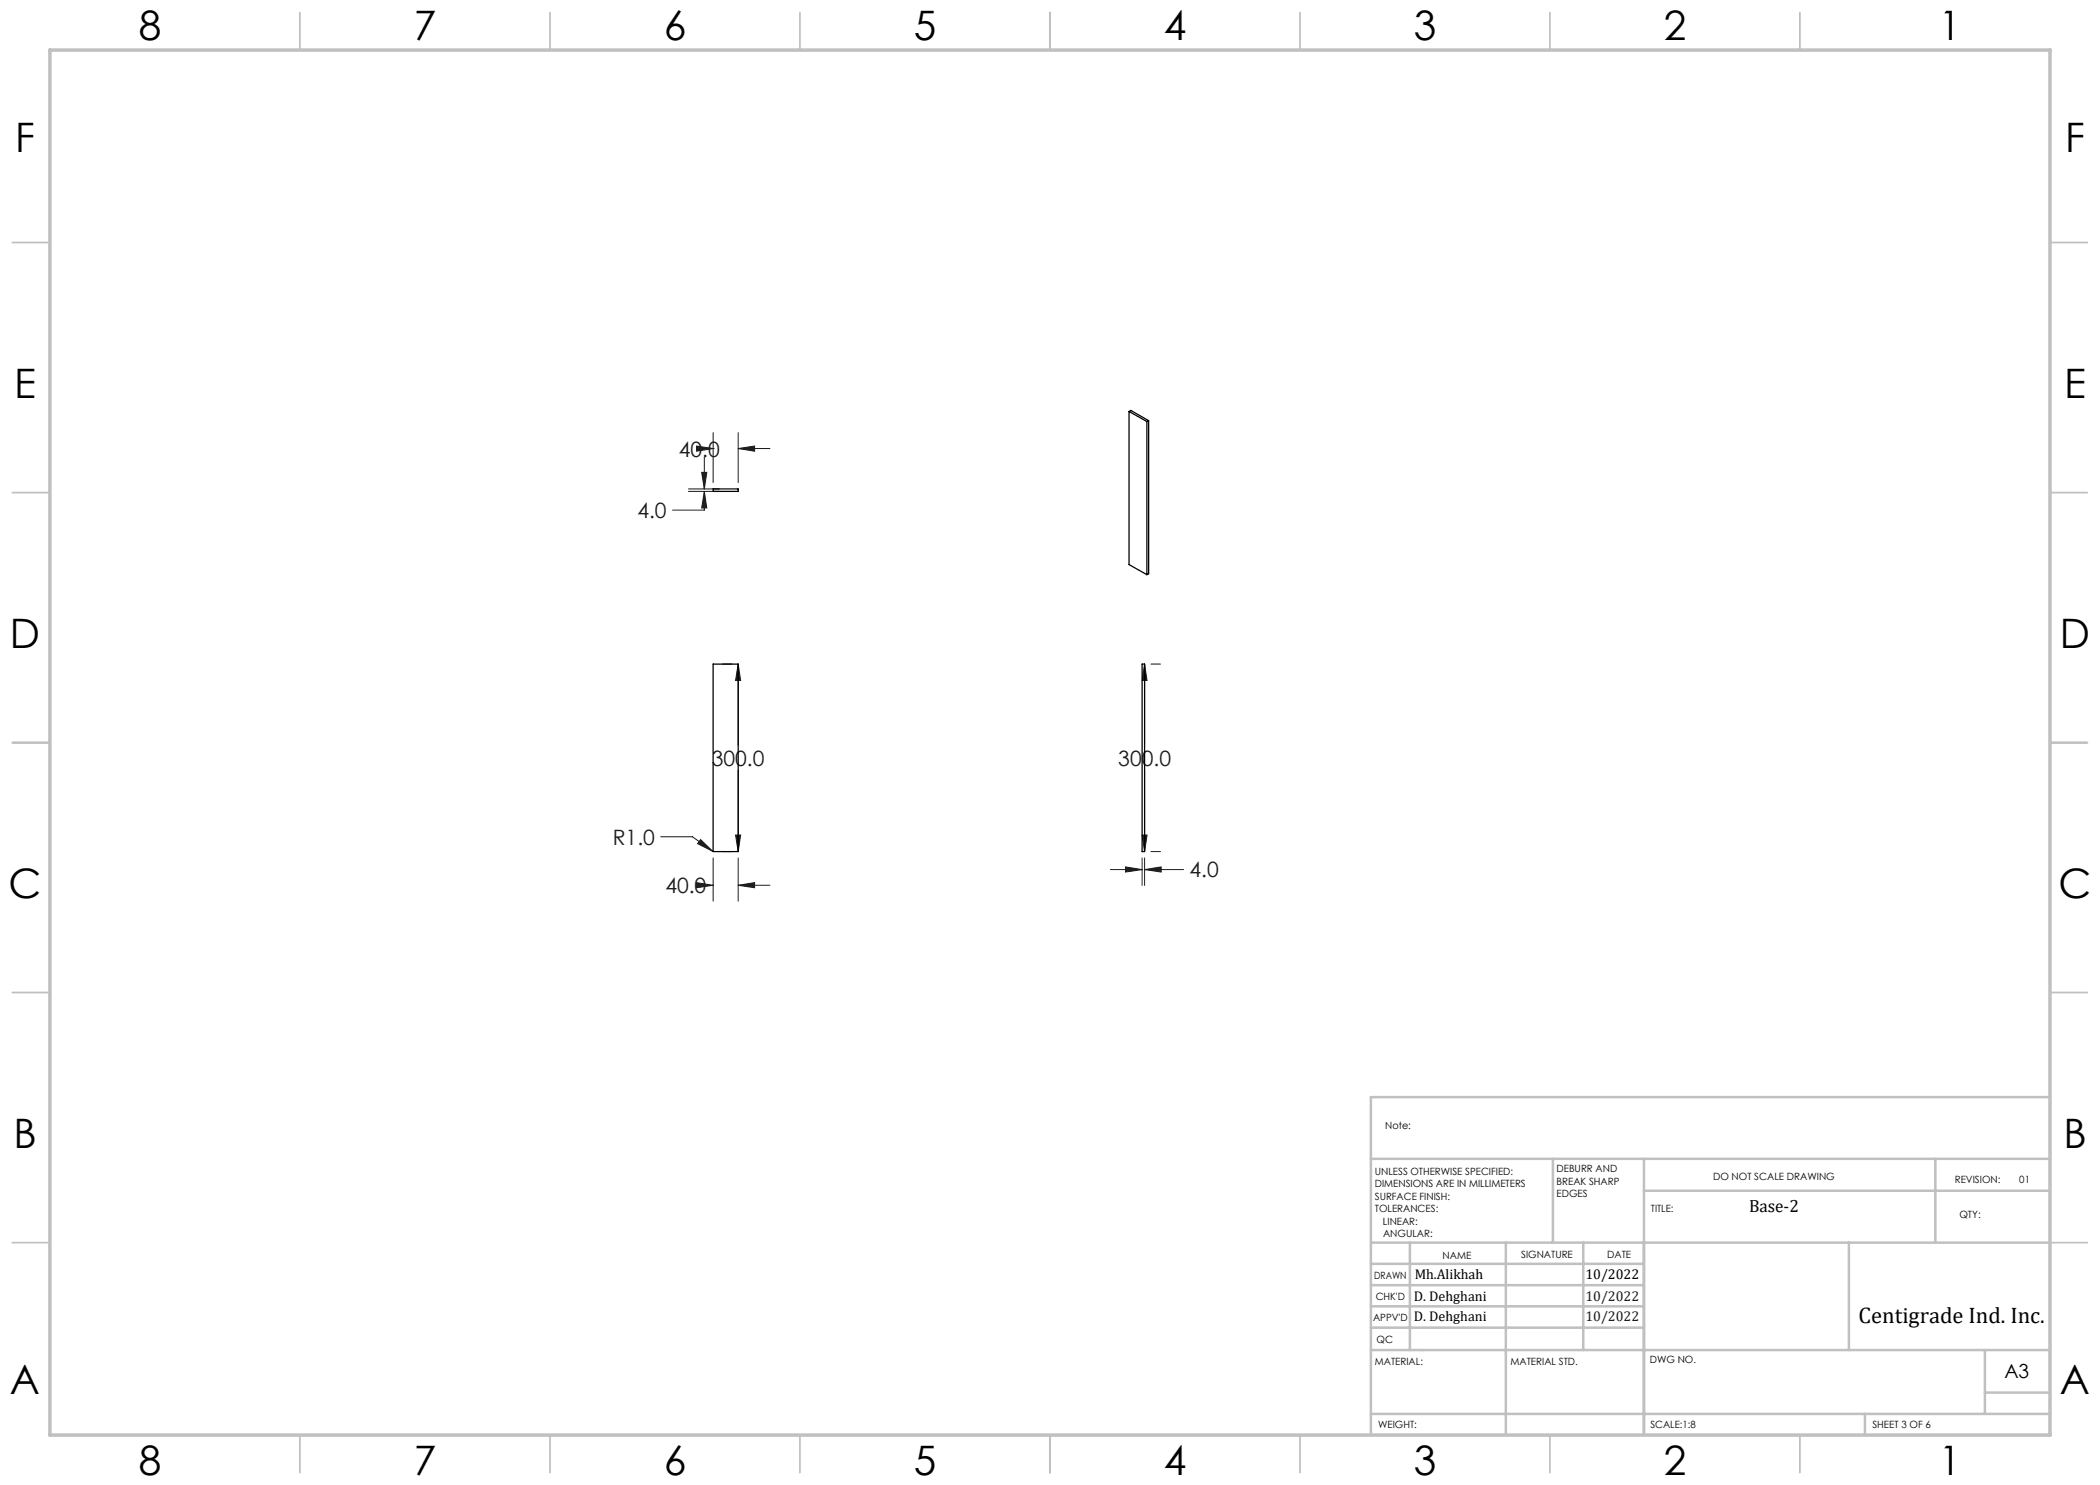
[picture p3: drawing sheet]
<svg xmlns="http://www.w3.org/2000/svg" width="420mm" height="297mm" viewBox="0 0 420 297" stroke-linecap="round" stroke-linejoin="round" font-family="sans-serif">
<g fill="none" stroke="#191924" stroke-width=".2">
<path d="M137.7 97.8h6.2M137.7 98.3h6.2M139.3 89.2l3.3 .5-3.3 .5zM140.3 94.5h1.1l-.5 3.3zM140.9 98.3l.5 3.3h-1.1zM140.9 98.3v3.7h-6.4M140.9 91.4v6.4M142.6 89.7h.1M142.6 86.5v10M147.6 89.7l3.3-.5v1zM147.6 86.5v10M147.6 89.7h6.4"/>
<path d="M144.5 132.8h1.9M147.6 132.8l.5 3.3h-1zM147.6 132.8v16.2M228.9 132.8l.5 3.3h-1zM228.9 132.8v16.2M230.2 132.8h1.9M147.6 154.1v16.2M228.9 154.1v16.2M132.2 167.4h6.3l4 2.8M139.3 176.5l3.3 .6-3.3 .4zM140.1 167.9l2.4 2.3-3-1.5zM142.5 177.1h.1"/>
<path d="M142.6 171.6v8.6M144.5 170.3h1.9M147.1 167h1l-.5 3.3zM147.6 177.1l3.3-.6v1zM147.6 171.6v8.6M147.6 177.1h6.4M222.1 173.9h6.3M225.1 173.4l3.3 .5-3.3 .5zM228.4 167h1l-.5 3.3zM228.4 171.6v5.5M228.9 173.9l3.3-.5v1zM228.9 171.6v5.5"/>
<path d="M228.9 173.9h7.8M230.2 170.3h1.9"/>
</g>
<g fill="none" stroke="#c0c0c0" stroke-width=".35">
<path d="M60 2.5v7.5M110 2.5v7.5M160 2.5v7.5M210 2.5v7.5M260 2.5v7.5M310 2.5v7.5M360 2.5v7.5M2.5 48.5h7.5M410 48.5h7.5M2.5 98.5h7.5M410 98.5h7.5M2.5 148.5h7.5"/>
<path d="M410 148.5h7.5M2.5 198.5h7.5M410 198.5h7.5M2.5 248.5h7.5M410 248.5h7.5M60 287v7.5M110 287v7.5M160 287v7.5M210 287v7.5M260 287v7.5M310 287v7.5M360 287v7.5"/>
</g>
<g fill="none" stroke="#c0c0c0" stroke-width=".5">
<path d="M410 219.4h-135.8v67.4M274.2 231.8h135.8M310.6 231.8v16.7M328.8 231.8v55.2M328.8 238.2h81.2M387.1 231.8v16.7M274.2 248.5h135.8M274.2 257h54.6M274.2 252.8h54.6M282 248.5v21.5M301.2 248.5v38.3M316.7 248.5v21.5"/>
<path d="M369.8 248.5v21.5M274.2 265.5h54.6M274.2 261.3h54.6M274.2 270h135.8M397 270v12.8M397 278.5h13M274.2 282.8h135.8M373 282.8v4.2"/>
</g>
<path d="M10 10h400v277h-400z" fill="none" stroke="#c0c0c0" stroke-width=".7"/>
<path d="M139.3 176.5l3.3 .6-3.3 .4zM147.6 177.1l3.3-.6v1zM140.1 167.9l-.6 .8 3 1.5zM147.1 167h1l-.5 3.3zM147.6 132.8l.5 3.3h-1zM228.9 173.9l3.3-.5v1zM225.1 173.4l3.3 .5-3.3 .5zM228.4 167h1l-.5 3.3zM228.9 132.8l.5 3.3h-1zM139.3 89.2l3.3 .5-3.3 .5zM147.6 89.7l3.3-.5v1zM140.3 94.5h1.1l-.5 3.3zM140.9 98.3l.5 3.3h-1.1z" fill="#191924"/>
<path d="M142.6 97.8h5v.5h-5zM225.8 82.3v30.6l3.6 2M225.8 82.3l3.6 2M225.8 82.3l.4-.2 3.5 2M229.4 84.3v30.6M229.7 84.1l-.3 .2M229.7 84.1v30.7l-.3 .1M142.6 132.8h5v37.5h-5zM228.4 132.8h.5v37.5h-.5z" fill="none" stroke="#000" stroke-width=".25"/>
<g font-size="8.1">
<text x="27.8" y="8">8</text>
<text x="82.8" y="8">7</text>
<text x="132.8" y="8">6</text>
<text x="182.8" y="8">5</text>
<text x="232.8" y="8">4</text>
<text x="282.8" y="8">3</text>
<text x="332.8" y="8">2</text>
<text x="387.8" y="8">1</text>
<text x="3" y="30.4">F</text>
<text x="413" y="30.4">F</text>
<text x="2.8" y="79.6">E</text>
<text x="412.8" y="79.6">E</text>
<text x="2" y="129.6">D</text>
<text x="412" y="129.6">D</text>
<text x="1.7" y="179.6">C</text>
<text x="411.7" y="179.6">C</text>
<text x="2.7" y="229.6">B</text>
<text x="412.7" y="229.6">B</text>
<text x="2" y="278.9">A</text>
<text x="412" y="278.9">A</text>
<text x="27.8" y="295">8</text>
<text x="82.8" y="295">7</text>
<text x="132.8" y="295">6</text>
<text x="182.8" y="295">5</text>
<text x="232.8" y="295">4</text>
<text x="282.8" y="295">3</text>
<text x="332.8" y="295">2</text>
<text x="387.8" y="295">1</text>
</g>
<text font-size="4.5" x="371.7" y="264.6">Centigrade Ind. Inc.</text>
<g font-size="4.2" fill="#191924">
<text x="135.7" y="91.3">40.0</text>
<text x="127.5" y="103.6">4.0</text>
<text x="142.4" y="153.1">300.0</text>
<text x="223.7" y="153.1">300.0</text>
<text x="122.6" y="168.9">R1.0</text>
<text x="133.1" y="178.6">40.0</text>
<text x="237.9" y="175.5">4.0</text>
</g>
<text font-size="3.9" x="400.9" y="275.5">A3</text>
<text font-size="3.5" x="349.8" y="242.4">Base-2</text>
<g font-size="2.8">
<text x="282.9" y="255.9">Mh.Alikhah</text>
<text x="317.1" y="255.9">10/2022</text>
<text x="282.8" y="260.1">D. Dehghani</text>
<text x="282.8" y="264.2">D. Dehghani</text>
</g>
<g font-size="2.8" fill="#191924">
<text x="317.1" y="260.1">10/2022</text>
<text x="317.1" y="264.2">10/2022</text>
</g>
<g font-size="2">
<text x="277" y="225.8">Note:</text>
<text x="275" y="234.9">UNLESS OTHERWISE SPECIFIED:</text>
<text x="275" y="237.4">DIMENSIONS ARE IN MILLIMETERS</text>
<text x="275" y="239.9">SURFACE FINISH:</text>
<text x="311.3" y="234.5">DEBURR AND</text>
<text x="311.3" y="237">BREAK SHARP</text>
<text x="311.3" y="239.5">EDGES</text>
<text x="342.6" y="236">DO NOT SCALE DRAWING</text>
<text x="391" y="236.6">REVISION:</text>
<text x="403.9" y="236.6">01</text>
<text x="275" y="242.4">TOLERANCES:</text>
<text x="276.6" y="244.9">LINEAR:</text>
<text x="330.2" y="242.4">TITLE:</text>
<text x="391.9" y="243.7">QTY:</text>
<text x="276.6" y="247.4">ANGULAR:</text>
<text x="288.5" y="251.7">NAME</text>
<text x="304.2" y="251.7">SIGNATURE</text>
<text x="321.4" y="251.7">DATE</text>
<text x="274.8" y="255.9">DRAWN</text>
<text x="275.1" y="260.1">CHK'D</text>
<text x="274.6" y="264.2">APPV'D</text>
<text x="275.3" y="268.5">QC</text>
<text x="275" y="273">MATERIAL:</text>
<text x="302.1" y="273">MATERIAL STD.</text>
<text x="330" y="272.5">DWG NO.</text>
<text x="275.6" y="285.6">WEIGHT:</text>
<text x="330.1" y="285.6">SCALE:1:8</text>
<text x="374.5" y="285.6">SHEET 3 OF 6</text>
</g>
</svg>
